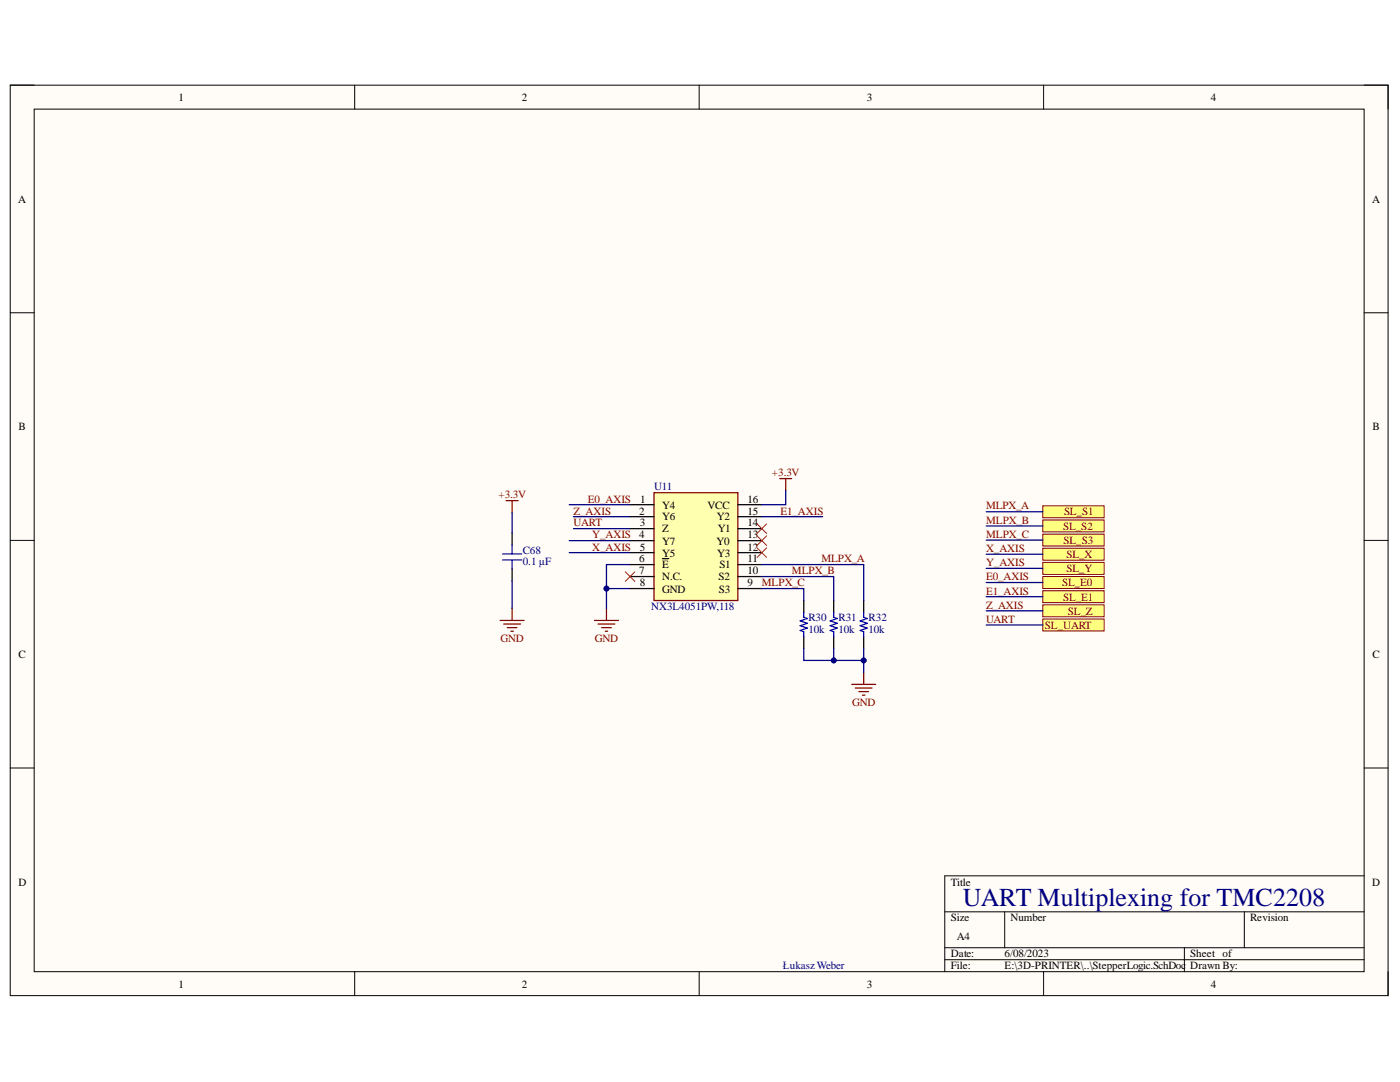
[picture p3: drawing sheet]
<svg xmlns="http://www.w3.org/2000/svg" width="279mm" height="216mm" viewBox="0 0 279 216" stroke-linecap="round" stroke-linejoin="round" font-family="sans-serif">
<path d="M2 17h275v181.7h-275z" fill-rule="evenodd" fill="#fffcf8"/>
<path d="M2 17h275v181.7h-275z" fill="none" stroke="#000" stroke-width=".2"/>
<path d="M6.8 21.8h265.4v172.1h-265.4z" fill-rule="evenodd" fill="#fffcf8"/>
<g fill="none" stroke="#000" stroke-width=".2">
<path d="M2 17h4.8M70.8 17v4.8M139.5 17v4.8M208.3 17v4.8M272.2 17h4.8v4.8M6.8 21.8h265.4v172.1h-265.4zM2 62.4h4.8M272.2 62.4h4.8M2 107.8h4.8M272.2 107.8h4.8M2 153.2h4.8M272.2 153.2h4.8"/>
<path d="M272.2 174.8h-83.6v19.1M70.8 193.9v4.8M139.5 193.9v4.8M188.6 181.9h83.6M188.6 189.1h83.6M188.6 191.5h83.6M200.5 181.9v7.2M208.3 193.9v4.8M236.4 189.1v4.8M248.3 181.9v7.2M277 193.9v4.8"/>
</g>
<path d="M130.5 98.3h16.8v21.5h-16.8z" fill-rule="evenodd" fill="#ffffb0"/>
<g fill="none" stroke="#800000" stroke-width=".25">
<path d="M101 99.9h2.4M102.2 99.9v2.4M130.5 98.3h16.8v21.5h-16.8zM155.6 95.5h2.4M156.8 95.5v2.4M99.8 123.8h4.8M100.5 124.5h3.4M101.2 125.2h2M102 126h.4M102.2 121.4v2.4M118.6 123.8h4.8M119.4 124.5h3.3"/>
<path d="M120.1 125.2h1.9M120.8 126h.5M121 121.4v2.4M170 136.6h4.8M170.7 137.3h3.3M171.4 138h1.9M172.1 138.7h.5M172.4 134.2v2.4"/>
</g>
<g fill="none" stroke="#000" stroke-width=".25">
<path d="M125.7 100.7h4.8M125.7 103.1h4.8M125.7 105.5h4.8M125.7 107.9h4.8M125.7 110.3h4.8M125.7 112.7h4.8M125.7 115h4.8M125.7 117.4h4.8M132.2 111.5h1.3M147.3 100.7h4.7M147.3 103.1h4.7M147.3 105.5h4.7"/>
<path d="M147.3 107.9h4.7M147.3 110.3h4.7M147.3 112.7h4.7M147.3 115h4.7M147.3 117.4h4.7"/>
</g>
<path d="M124.8 114.1l1.9 1.9M126.7 114.1l-1.9 1.9" fill="none" stroke="#f00" stroke-width=".2"/>
<path d="M208.1 120.7h12.3v2.4h-12.3z" fill-rule="evenodd" fill="#ffff80"/>
<path d="M208.1 120.7h12.3v2.4h-12.3z" fill="none" stroke="#800000" stroke-width=".2"/>
<path d="M208.1 123.5h12.3v2.4h-12.3z" fill-rule="evenodd" fill="#ffff80"/>
<path d="M208.1 123.5h12.3v2.4h-12.3z" fill="none" stroke="#800000" stroke-width=".2"/>
<path d="M208.1 117.9h12.3v2.4h-12.3z" fill-rule="evenodd" fill="#ffff80"/>
<path d="M208.1 117.9h12.3v2.4h-12.3z" fill="none" stroke="#800000" stroke-width=".2"/>
<path d="M208.1 115h12.3v2.4h-12.3z" fill-rule="evenodd" fill="#ffff80"/>
<path d="M208.1 115h12.3v2.4h-12.3z" fill="none" stroke="#800000" stroke-width=".2"/>
<path d="M208.1 112.2h12.3v2.4h-12.3z" fill-rule="evenodd" fill="#ffff80"/>
<path d="M208.1 112.2h12.3v2.4h-12.3z" fill="none" stroke="#800000" stroke-width=".2"/>
<path d="M208.1 109.4h12.3v2.4h-12.3z" fill-rule="evenodd" fill="#ffff80"/>
<path d="M208.1 109.4h12.3v2.4h-12.3z" fill="none" stroke="#800000" stroke-width=".2"/>
<path d="M208.1 106.6h12.3v2.4h-12.3z" fill-rule="evenodd" fill="#ffff80"/>
<path d="M208.1 106.6h12.3v2.4h-12.3z" fill="none" stroke="#800000" stroke-width=".2"/>
<path d="M208.1 103.8h12.3v2.3h-12.3z" fill-rule="evenodd" fill="#ffff80"/>
<path d="M208.1 103.8h12.3v2.3h-12.3z" fill="none" stroke="#800000" stroke-width=".2"/>
<path d="M208.1 100.9h12.3v2.4h-12.3z" fill-rule="evenodd" fill="#ffff80"/>
<path d="M208.1 100.9h12.3v2.4h-12.3z" fill="none" stroke="#800000" stroke-width=".2"/>
<path d="M102.2 106.4v2.3M102.2 113.5v2.4M160.4 119.8v2.4M166.4 119.8v2.4M172.4 119.8v2.4M160.4 127v2.4M166.4 127v2.4M172.4 127v2.4" fill="none" stroke="#000" stroke-width=".25"/>
<path d="M100.3 110.5h3.8M100.3 111.7h3.8M102.2 108.7v1.8M102.2 111.7v1.8M160.4 122.2v1l.7 .2-1.4 .5 1.4 .5-1.4 .5 1.4 .4-1.4 .5 .7 .2v1M166.4 122.2v1l.7 .2-1.4 .5 1.4 .5-1.4 .5 1.4 .4-1.4 .5 .7 .2v1M172.4 122.2v1l.7 .2-1.4 .5 1.4 .5-1.4 .5 1.4 .4-1.4 .5 .7 .2v1" fill="none" stroke="#00f" stroke-width=".25"/>
<path d="M114.4 105.5h11.3M125.7 117.4h-4.7v4" fill="none" stroke="#000080" stroke-width=".25"/>
<circle cx="121" cy="117.4" r=".48" fill="#000080"/>
<circle cx="121" cy="117.4" r=".48" fill="none" stroke="#000080" stroke-width=".2"/>
<path d="M125.7 112.7h-4.7v4.7" fill="none" stroke="#000080" stroke-width=".25"/>
<circle cx="121" cy="117.4" r=".48" fill="#000080"/>
<circle cx="121" cy="117.4" r=".48" fill="none" stroke="#000080" stroke-width=".2"/>
<path d="M156.8 97.9v2.8h-4.8M152 117.4h8.4v2.4M152 115h14.4v4.8M152 112.7h20.4v7.1M166.4 129.4v2.4" fill="none" stroke="#000080" stroke-width=".25"/>
<circle cx="166.4" cy="131.8" r=".48" fill="#000080"/>
<circle cx="166.4" cy="131.8" r=".48" fill="none" stroke="#000080" stroke-width=".2"/>
<path d="M172.4 131.8v2.4" fill="none" stroke="#000080" stroke-width=".25"/>
<circle cx="172.4" cy="131.8" r=".48" fill="#000080"/>
<circle cx="172.4" cy="131.8" r=".48" fill="none" stroke="#000080" stroke-width=".2"/>
<g fill="none" stroke="#000080" stroke-width=".25">
<path d="M102.2 102.3v4.1M102.2 115.9v5.5M113.6 110.3h12.1M113.6 107.9h12.1M113.6 100.7h12.1M114.4 103.1h11.3M152 103.1h12.2M196.8 119.1h11.3M196.8 116.2h11.3M196.8 113.4h11.3M196.8 110.6h11.3M196.8 107.8h11.3"/>
<path d="M196.8 104.9h11.3M196.8 102.1h11.3M160.4 129.4v2.4h12v-2.4M196.8 121.9h11.3M196.8 124.7h11.3"/>
</g>
<path d="M151.1 104.5l1.9 1.9M151.1 106.9l1.9 1.9M151.1 109.3l1.9 1.9M153 104.5l-1.9 1.9M153 106.9l-1.9 1.9M153 109.3l-1.9 1.9" fill="none" stroke="#f00" stroke-width=".2"/>
<circle cx="166.4" cy="131.8" r=".48" fill="#000080"/>
<circle cx="166.4" cy="131.8" r=".48" fill="none" stroke="#000080" stroke-width=".2"/>
<circle cx="172.4" cy="131.8" r=".48" fill="#000080"/>
<circle cx="172.4" cy="131.8" r=".48" fill="none" stroke="#000080" stroke-width=".2"/>
<text font-size="5.2" fill="#000080" x="192.1" y="180.8">UART Multiplexing for TMC2208</text>
<g font-size="2.2">
<text x="35.6" y="20.1">1</text>
<text x="104.1" y="20.1">2</text>
<text x="173" y="20.1">3</text>
<text x="241.6" y="20.1">4</text>
<text x="3.6" y="40.4">A</text>
<text x="273.8" y="40.4">A</text>
<text x="3.7" y="85.8">B</text>
<text x="273.9" y="85.8">B</text>
<text x="127.7" y="100.3">1</text>
<text x="132.1" y="101.5">Y4</text>
<text x="141.2" y="101.5">VCC</text>
<text x="149.1" y="100.3">16</text>
<text x="127.6" y="102.7">2</text>
<text x="127.6" y="107.4">4</text>
<text x="127.7" y="105">3</text>
<text x="132.1" y="103.9">Y6</text>
<text x="132.1" y="106.2">Z</text>
<text x="143.1" y="103.9">Y2</text>
<text x="143.2" y="106.2">Y1</text>
<text x="149.1" y="102.7">15</text>
<text x="149.1" y="105">14</text>
<text x="149.1" y="107.4">13</text>
<text x="127.6" y="112.2">6</text>
<text x="127.7" y="109.9">5</text>
<text x="132.1" y="108.7">Y7</text>
<text x="132.1" y="111">Y5</text>
<text x="132.1" y="113.4">E</text>
<text x="143" y="108.7">Y0</text>
<text x="143.1" y="111">Y3</text>
<text x="143.6" y="113.4">S1</text>
<text x="149.1" y="109.9">12</text>
<text x="149.1" y="112.2">11</text>
<text x="127.6" y="114.6">7</text>
<text x="127.7" y="117">8</text>
<text x="132.1" y="115.8">N.C.</text>
<text x="132.1" y="118.2">GND</text>
<text x="143.4" y="115.8">S2</text>
<text x="143.5" y="118.2">S3</text>
<text x="149.1" y="114.6">10</text>
<text x="149.1" y="117">9</text>
<text x="3.7" y="131.3">C</text>
<text x="273.9" y="131.3">C</text>
<text x="3.7" y="176.8">D</text>
<text x="189.8" y="176.8">Title</text>
<text x="273.8" y="176.8">D</text>
<text x="189.8" y="183.9">Size</text>
<text x="201.7" y="183.9">Number</text>
<text x="249.5" y="183.9">Revision</text>
<text x="189.8" y="191.1">Date:</text>
<text x="190.9" y="187.5">A4</text>
<text x="200.5" y="191.1">6/08/2023</text>
<text x="237.6" y="191.1">Sheet of</text>
<text x="35.6" y="197.1">1</text>
<text x="104.1" y="197.1">2</text>
<text x="173" y="197.1">3</text>
<text x="189.8" y="193.4">File:</text>
<text x="200.5" y="193.4">E:\3D-PRINTER\..\StepperLogic.SchDoc</text>
<text x="237.6" y="193.4">Drawn By:</text>
<text x="241.6" y="197.1">4</text>
</g>
<g font-size="2.2" fill="#800000">
<text x="154.1" y="95.1">+3.3V</text>
<text x="99.5" y="99.5">+3.3V</text>
<text x="117.3" y="100.3">E0_AXIS</text>
<text x="196.8" y="101.7">MLPX_A</text>
<text x="114.5" y="105">UART</text>
<text x="114.5" y="102.7">Z_AXIS</text>
<text x="118.2" y="107.4">Y_AXIS</text>
<text x="155.7" y="102.7">E1_AXIS</text>
<text x="196.8" y="107.3">MLPX_C</text>
<text x="196.8" y="104.5">MLPX_B</text>
<text x="212.2" y="105.7">SL_S2</text>
<text x="212.3" y="102.8">SL_S1</text>
<text x="118.2" y="109.9">X_AXIS</text>
<text x="164" y="112.2">MLPX_A</text>
<text x="196.8" y="113">Y_AXIS</text>
<text x="196.8" y="110.1">X_AXIS</text>
<text x="212.3" y="108.5">SL_S3</text>
<text x="212.9" y="111.4">SL_X</text>
<text x="152" y="117">MLPX_C</text>
<text x="158" y="114.6">MLPX_B</text>
<text x="196.8" y="118.7">E1_AXIS</text>
<text x="196.8" y="115.8">E0_AXIS</text>
<text x="212" y="117">SL_E0</text>
<text x="212.2" y="119.8">SL_E1</text>
<text x="212.9" y="114.2">SL_Y</text>
<text x="196.8" y="121.4">Z_AXIS</text>
<text x="196.8" y="124.2">UART</text>
<text x="208.5" y="125.5">SL_UART</text>
<text x="213.1" y="122.6">SL_Z</text>
<text x="99.9" y="128.1">GND</text>
<text x="118.7" y="128.1">GND</text>
<text x="170" y="140.9">GND</text>
</g>
<g font-size="2.2" fill="#000080">
<text x="130.5" y="97.9">U11</text>
<text x="104.3" y="112.8">0.1 µF</text>
<text x="104.3" y="110.5">C68</text>
<text x="129.9" y="121.7">NX3L4051PW,118</text>
<text x="161.3" y="123.9">R30</text>
<text x="167.3" y="123.9">R31</text>
<text x="173.3" y="123.9">R32</text>
<text x="161.3" y="126.4">10k</text>
<text x="167.3" y="126.4">10k</text>
<text x="173.3" y="126.4">10k</text>
<text x="156.3" y="193.4">ŁukaszWeber</text>
</g>
</svg>
